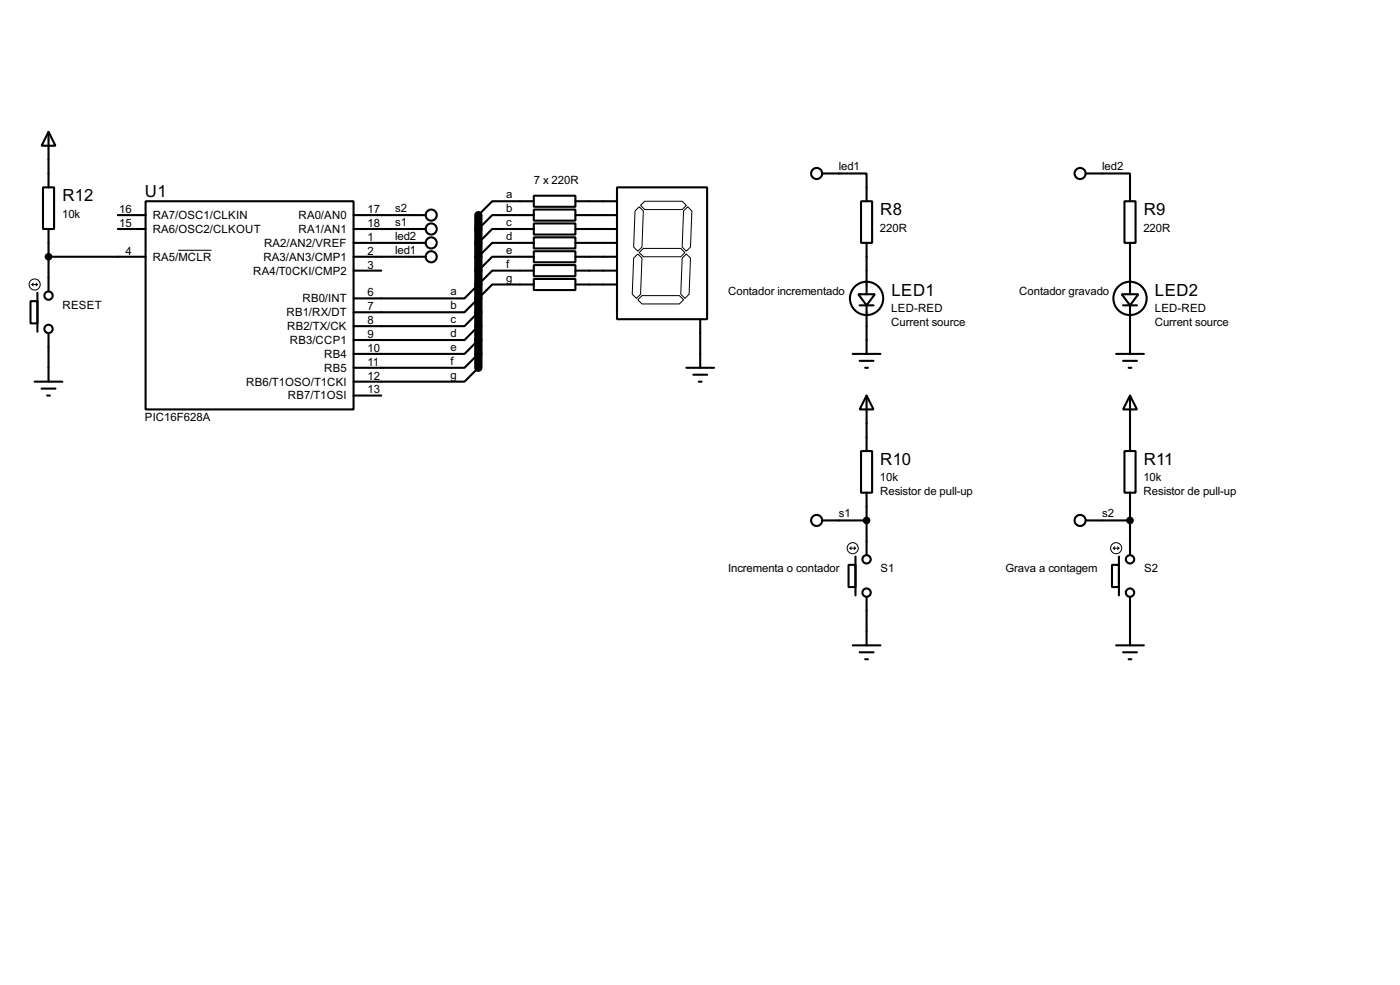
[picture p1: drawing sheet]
<svg xmlns="http://www.w3.org/2000/svg" width="256mm" height="180mm" viewBox="0 0 256 180" stroke-linecap="round" stroke-linejoin="round" font-family="sans-serif">
<path d="M87.6 39.4v27.9" fill="none" stroke="#000" stroke-width="1.5"/>
<g fill="none" stroke="#000" stroke-width=".38">
<path d="M7.9 34.3h2v7.6h-2zM8.9 24.1l1.3 2.6h-2.6zM8.9 24.1v10.2M21.6 39.4h5.1M26.7 36.8h38.1v38.1h-38.1zM64.8 39.4h13.2M97.8 35.8h7.6v2h-7.6zM97.8 38.4h7.6v2h-7.6zM97.8 36.8h-7.6l-2.6 2.6M97.8 39.4h-7.6l-2.6 2.5M105.4 39.4h7.6M105.4 36.8h7.6"/>
<path d="M113 34.3h16.5v24.1h-16.5zM150.6 31.7h8.1v5.1M157.7 36.8h2.1v7.6h-2.1zM198.9 31.7h8.1v5.1M206 36.8h2v7.6h-2zM5.6 55.1h1.3v4.1h-1.3zM6.9 53.6v7.1M8.9 47h17.8M8.9 41.9v11.4M21.6 41.9h5.1M64.8 41.9h13.2M64.8 44.4h13.2"/>
<path d="M64.8 47h13.2M64.8 49.5h5M87.6 59.7l-2.5 2.5h-20.3M87.6 57.1l-2.5 2.6h-20.3M97.8 40.9h7.6v2h-7.6zM97.8 43.4h7.6v2.1h-7.6zM97.8 46h7.6v2h-7.6zM97.8 48.5h7.6v2h-7.6zM97.8 51.1h7.6v2h-7.6zM97.8 52.1h-7.6l-5.1 5h-20.3M97.8 49.5h-7.6l-5.1 5.1h-20.3M97.8 41.9h-7.6l-2.6 2.5"/>
<path d="M97.8 44.4h-7.6l-2.6 2.6M97.8 47h-7.6l-2.6 2.5M105.4 41.9h7.6M105.4 44.4h7.6M105.4 47h7.6M105.4 49.5h7.6M105.4 52.1h7.6M128.3 58.4v8.9M157.2 53.8h3.1l-1.6 2.1zM157.5 55.9h2.5M158.7 44.4v9.4M158.7 55.9v8.9"/>
<path d="M205.5 53.8h3l-1.5 2.1zM205.7 55.9h2.6M207 44.4v9.4M207 55.9v8.9M6.3 69.8h5.1M7.6 71.1h2.6M8.6 72.4h.5M8.9 61v8.8M64.8 72.4h5M87.6 67.3l-2.5 2.5h-20.3M87.6 64.8l-2.5 2.5h-20.3M87.6 62.2l-2.5 2.6h-20.3"/>
<path d="M125.7 67.3h5.1M127 68.6h2.5M128 69.8h.5M156.2 64.8h5.1M157.5 66h2.5M158.5 67.3h.5M158.7 72.4l1.3 2.5h-2.5zM158.7 72.4v10.1M204.5 64.8h5M205.7 66h2.6M206.8 67.3h.5M207 72.4l1.3 2.5h-2.6z"/>
<path d="M207 72.4v10.1M150.6 95.2h8.1M157.7 82.5h2.1v7.7h-2.1zM158.7 90.2v11.4M198.9 95.2h8.1M206 82.5h2v7.7h-2zM207 90.2v11.4M155.4 103.4h1.3v4h-1.3zM156.2 118.1h5.1M156.7 101.9v7.1M157.5 119.4h2.5M158.7 109.2v8.9"/>
<path d="M203.7 103.4h1.3v4h-1.3zM204.5 118.1h5M205 101.9v7.1M205.7 119.4h2.6M207 109.2v8.9M158.5 120.6h.5M206.8 120.6h.5"/>
<circle cx="79" cy="39.4" r="1.02"/>
<circle cx="149.6" cy="31.8" r="1.02"/>
<circle cx="197.9" cy="31.8" r="1.02"/>
<circle cx="8.9" cy="54.1" r=".76"/>
<circle cx="79" cy="44.5" r="1.02"/>
<circle cx="79" cy="47" r="1.02"/>
<circle cx="79" cy="41.9" r="1.02"/>
<circle cx="158.7" cy="54.6" r="3"/>
<circle cx="207" cy="54.6" r="3"/>
<circle cx="8.9" cy="60.2" r=".76"/>
<circle cx="149.6" cy="95.3" r="1.02"/>
<circle cx="197.9" cy="95.3" r="1.02"/>
<circle cx="158.7" cy="108.5" r=".76"/>
<circle cx="158.7" cy="102.4" r=".76"/>
<circle cx="207" cy="108.5" r=".76"/>
<circle cx="207" cy="102.4" r=".76"/>
</g>
<g fill="none" stroke="#000" stroke-width=".18">
<path d="M116.3 38.6l.8-.8 .8 .8-.3 6.6-.8 .8-.7-.8zM117.3 37.6l.8-.8h6.9l.7 .8-.7 .8h-6.9zM125.2 38.6l.8-.8 .7 .8-.2 6.6-.8 .8-.7-.8zM5.8 52.1h1.1M5.8 52.1l.3 .2M6.1 51.8l-.3 .3M6.6 51.8l.3 .3M6.9 52.1l-.3 .2M32.6 45.8h6.1M116.1 47.2l.7-.7 .8 .7-.3 6.6-.7 .8-.8-.8zM117.6 54.1h6.9l.7 .8-.7 .7h-6.9l-.8-.7zM117.9 45.5h6.8l.8 .7-.8 .8h-6.8l-.8-.8z"/>
<path d="M125 47.2l.7-.7 .8 .7-.3 6.6-.7 .8-.8-.8zM155.7 100.3h1M155.7 100.3l.3 .3M156 100.1l-.3 .2M156.5 100.1l.2 .2M156.7 100.3l-.2 .3M204 100.3h1M204 100.3l.2 .3M204.2 100.1l-.2 .2M204.7 100.1l.3 .2M205 100.3l-.3 .3"/>
<circle cx="6.3" cy="52.1" r="1.02"/>
<circle cx="156.2" cy="100.3" r="1.02"/>
<circle cx="204.5" cy="100.3" r="1.02"/>
</g>
<g fill="#000" stroke="#000" stroke-width=".38">
<circle cx="8.9" cy="47" r=".51"/>
<circle cx="158.7" cy="95.2" r=".51"/>
<circle cx="207" cy="95.2" r=".51"/>
</g>
<g font-size="3.4">
<text x="11.4" y="36.9">R12</text>
<text x="26.6" y="36">U1</text>
<text x="161.3" y="39.4">R8</text>
<text x="209.5" y="39.4">R9</text>
<text x="163.3" y="54.1">LED1</text>
<text x="211.6" y="54.1">LED2</text>
<text x="161.3" y="85.1">R10</text>
<text x="209.5" y="85.1">R11</text>
</g>
<g font-size="2.3">
<text x="97.8" y="33.7">7 x 220R</text>
<text x="153.7" y="31.2">led1</text>
<text x="201.9" y="31.2">led2</text>
<text x="11.4" y="39.8">10k</text>
<text x="21.8" y="39">16</text>
<text x="21.8" y="41.5">15</text>
<text x="28" y="40.1">RA7/OSC1/CLKIN</text>
<text x="54.7" y="40.1">RA0/AN0</text>
<text x="67.3" y="39">17</text>
<text x="67.3" y="41.5">18</text>
<text x="72.4" y="38.8">s2</text>
<text x="72.4" y="41.4">s1</text>
<text x="92.7" y="36.3">a</text>
<text x="92.7" y="38.8">b</text>
<text x="92.7" y="41.4">c</text>
<text x="23" y="46.6">4</text>
<text x="28" y="42.6">RA6/OSC2/CLKOUT</text>
<text x="28" y="47.7">RA5/MCLR</text>
<text x="48.3" y="47.7">RA3/AN3/CMP1</text>
<text x="48.4" y="45.2">RA2/AN2/VREF</text>
<text x="54.7" y="42.6">RA1/AN1</text>
<text x="67.3" y="44.1">1</text>
<text x="67.3" y="46.6">2</text>
<text x="72.4" y="43.9">led2</text>
<text x="72.4" y="46.4">led1</text>
<text x="92.7" y="43.9">d</text>
<text x="92.7" y="46.4">e</text>
<text x="161.2" y="42.4">220R</text>
<text x="209.5" y="42.4">220R</text>
<text x="46.4" y="50.2">RA4/T0CKI/CMP2</text>
<text x="67.3" y="49.1">3</text>
<text x="92.7" y="51.5">g</text>
<text x="92.7" y="49">f</text>
<text x="133.4" y="54">Contador incrementado</text>
<text x="186.7" y="54">Contador gravado</text>
<text x="11.5" y="56.5">RESET</text>
<text x="52.5" y="57.9">RB1/RX/DT</text>
<text x="55.4" y="55.3">RB0/INT</text>
<text x="67.3" y="54.2">6</text>
<text x="67.3" y="56.8">7</text>
<text x="67.3" y="59.3">8</text>
<text x="82.5" y="59.1">c</text>
<text x="82.5" y="56.6">b</text>
<text x="82.5" y="54.1">a</text>
<text x="163.3" y="57.1">LED-RED</text>
<text x="163.3" y="59.6">Current source</text>
<text x="211.5" y="57.1">LED-RED</text>
<text x="211.5" y="59.6">Current source</text>
<text x="52.6" y="60.4">RB2/TX/CK</text>
<text x="53.1" y="62.9">RB3/CCP1</text>
<text x="59.4" y="65.5">RB4</text>
<text x="67.3" y="61.8">9</text>
<text x="67.3" y="64.4">10</text>
<text x="82.5" y="64.2">e</text>
<text x="82.5" y="61.7">d</text>
<text x="45.1" y="70.6">RB6/T1OSO/T1CKI</text>
<text x="59.4" y="68">RB5</text>
<text x="67.3" y="66.9">11</text>
<text x="67.3" y="69.5">12</text>
<text x="82.5" y="69.3">g</text>
<text x="82.5" y="66.8">f</text>
<text x="26.5" y="77">PIC16F628A</text>
<text x="52.7" y="73.1">RB7/T1OSI</text>
<text x="67.3" y="72">13</text>
<text x="161.2" y="88.1">10k</text>
<text x="209.5" y="88.1">10k</text>
<text x="153.7" y="94.7">s1</text>
<text x="161.2" y="90.6">Resistor de pull-up</text>
<text x="201.9" y="94.7">s2</text>
<text x="209.5" y="90.6">Resistor de pull-up</text>
<text x="133.4" y="104.8">Incrementa o contador</text>
<text x="161.3" y="104.8">S1</text>
<text x="184.2" y="104.8">Grava a contagem</text>
<text x="209.6" y="104.8">S2</text>
</g>
</svg>
